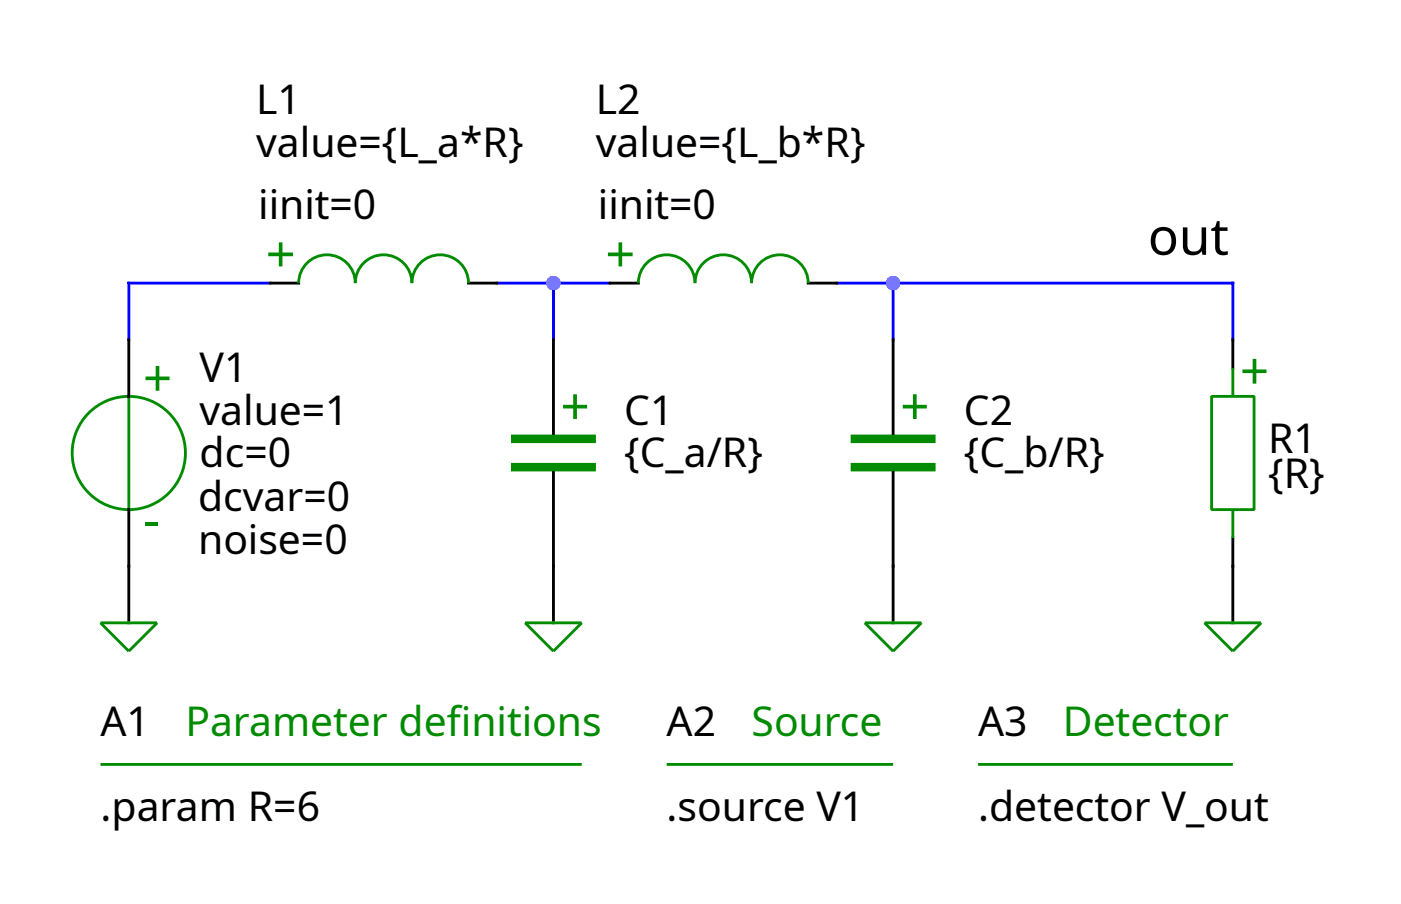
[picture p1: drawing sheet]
<svg xmlns="http://www.w3.org/2000/svg" width="126mm" height="81mm" viewBox="0 0 126 81" stroke-linecap="round" stroke-linejoin="round" font-family="sans-serif">
<path d="M24.3 25.4h-12.7v5.1M44.6 25.4h10.1M49.7 25.4v5.1M75.1 25.4h35.5v5.1M80.1 25.4v5.1" fill="none" stroke="#00f" stroke-width=".25"/>
<path d="M11.6 30.5v5.1M24.3 25.4h2.5M42 25.4h2.6M49.7 30.5v8.9M54.7 25.4h2.6M72.5 25.4h2.6M80.1 30.5v8.9M110.6 30.5v2.5M11.6 45.7v10.2M49.7 41.9v14M80.1 41.9v14M110.6 48.3v7.6" fill="none" stroke="#000" stroke-width=".25"/>
<g fill="none" stroke="#008b00" stroke-width=".25">
<path d="M11.6 35.6v10.1M26.8 25.4a2.54 2.54 0 0 1 2.5-2.5 2.54 2.54 0 0 1 2.6 2.5 2.54 2.54 0 0 1 2.5-2.5 2.54 2.54 0 0 1 2.6 2.5 2.54 2.54 0 0 1 2.5-2.5 2.54 2.54 0 0 1 2.5 2.5M57.3 25.4a2.54 2.54 0 0 1 2.5-2.5 2.54 2.54 0 0 1 2.6 2.5 2.54 2.54 0 0 1 2.5-2.5 2.54 2.54 0 0 1 2.5 2.5 2.54 2.54 0 0 1 2.6-2.5 2.54 2.54 0 0 1 2.5 2.5M108.7 35.6h3.8v10.1h-3.8zM110.6 33v2.6M9 55.9h5.1l-2.5 2.5zM47.1 55.9h5.1l-2.5 2.5zM77.6 55.9h5.1l-2.6 2.5zM108.1 55.9h5.1l-2.6 2.5zM110.6 45.7v2.6M9 68.6h43.2M59.8 68.6h20.3"/>
<path d="M87.8 68.6h22.8"/>
<circle cx="11.6" cy="40.6" r="5.1"/>
</g>
<path d="M45.8 39.4h7.7M76.3 39.4h7.6M45.8 41.9h7.7M76.3 41.9h7.6" fill="none" stroke="#008b00" stroke-width=".76" stroke-linecap="butt"/>
<g fill="#a020f0">
<circle cx="49.7" cy="25.4" r=".64"/>
<circle cx="80.1" cy="25.4" r=".64"/>
</g>
<text font-size="4.6" x="103" y="22.9">out</text>
<g font-size="4.6" fill="#008b00">
<text x="26.8" y="24.1" transform="rotate(-90 26.8 24.1)">+</text>
<text x="57.3" y="24.1" transform="rotate(-90 57.3 24.1)">+</text>
<text x="12.8" y="35.6">+</text>
<text x="111.3" y="34.9">+</text>
<text x="50.3" y="38.1">+</text>
<text x="80.8" y="38.1">+</text>
<text x="12.8" y="48.3">-</text>
</g>
<g font-size="3.7">
<text x="23" y="10.3">L1</text>
<text x="53.5" y="10.3">L2</text>
<text x="23" y="14.1">value={L_a*R}</text>
<text x="53.5" y="14.1">value={L_b*R}</text>
<text x="23.2" y="19.6">iinit=0</text>
<text x="53.6" y="19.6">iinit=0</text>
<text x="17.9" y="34.3">V1</text>
<text x="17.9" y="38.1">value=1</text>
<text x="17.9" y="41.9">dc=0</text>
<text x="56" y="38.1">C1</text>
<text x="56" y="41.9">{C_a/R}</text>
<text x="86.5" y="38.1">C2</text>
<text x="86.5" y="41.9">{C_b/R}</text>
<text x="113.8" y="40.6">R1</text>
<text x="17.8" y="45.8">dcvar=0</text>
<text x="113.8" y="43.8">{R}</text>
<text x="17.8" y="49.7">noise=0</text>
<text x="9" y="66">A1</text>
<text x="59.8" y="66">A2</text>
<text x="87.8" y="66">A3</text>
<text x="9" y="73.7">.param R=6</text>
<text x="59.8" y="73.7">.source V1</text>
<text x="87.8" y="73.7">.detector V_out</text>
</g>
<g font-size="3.7" fill="#008b00">
<text x="16.6" y="66">Parameter defnitions</text>
<text x="40.1" y="66">i</text>
<text x="67.4" y="66">Source</text>
<text x="95.4" y="66">Detector</text>
</g>
</svg>
